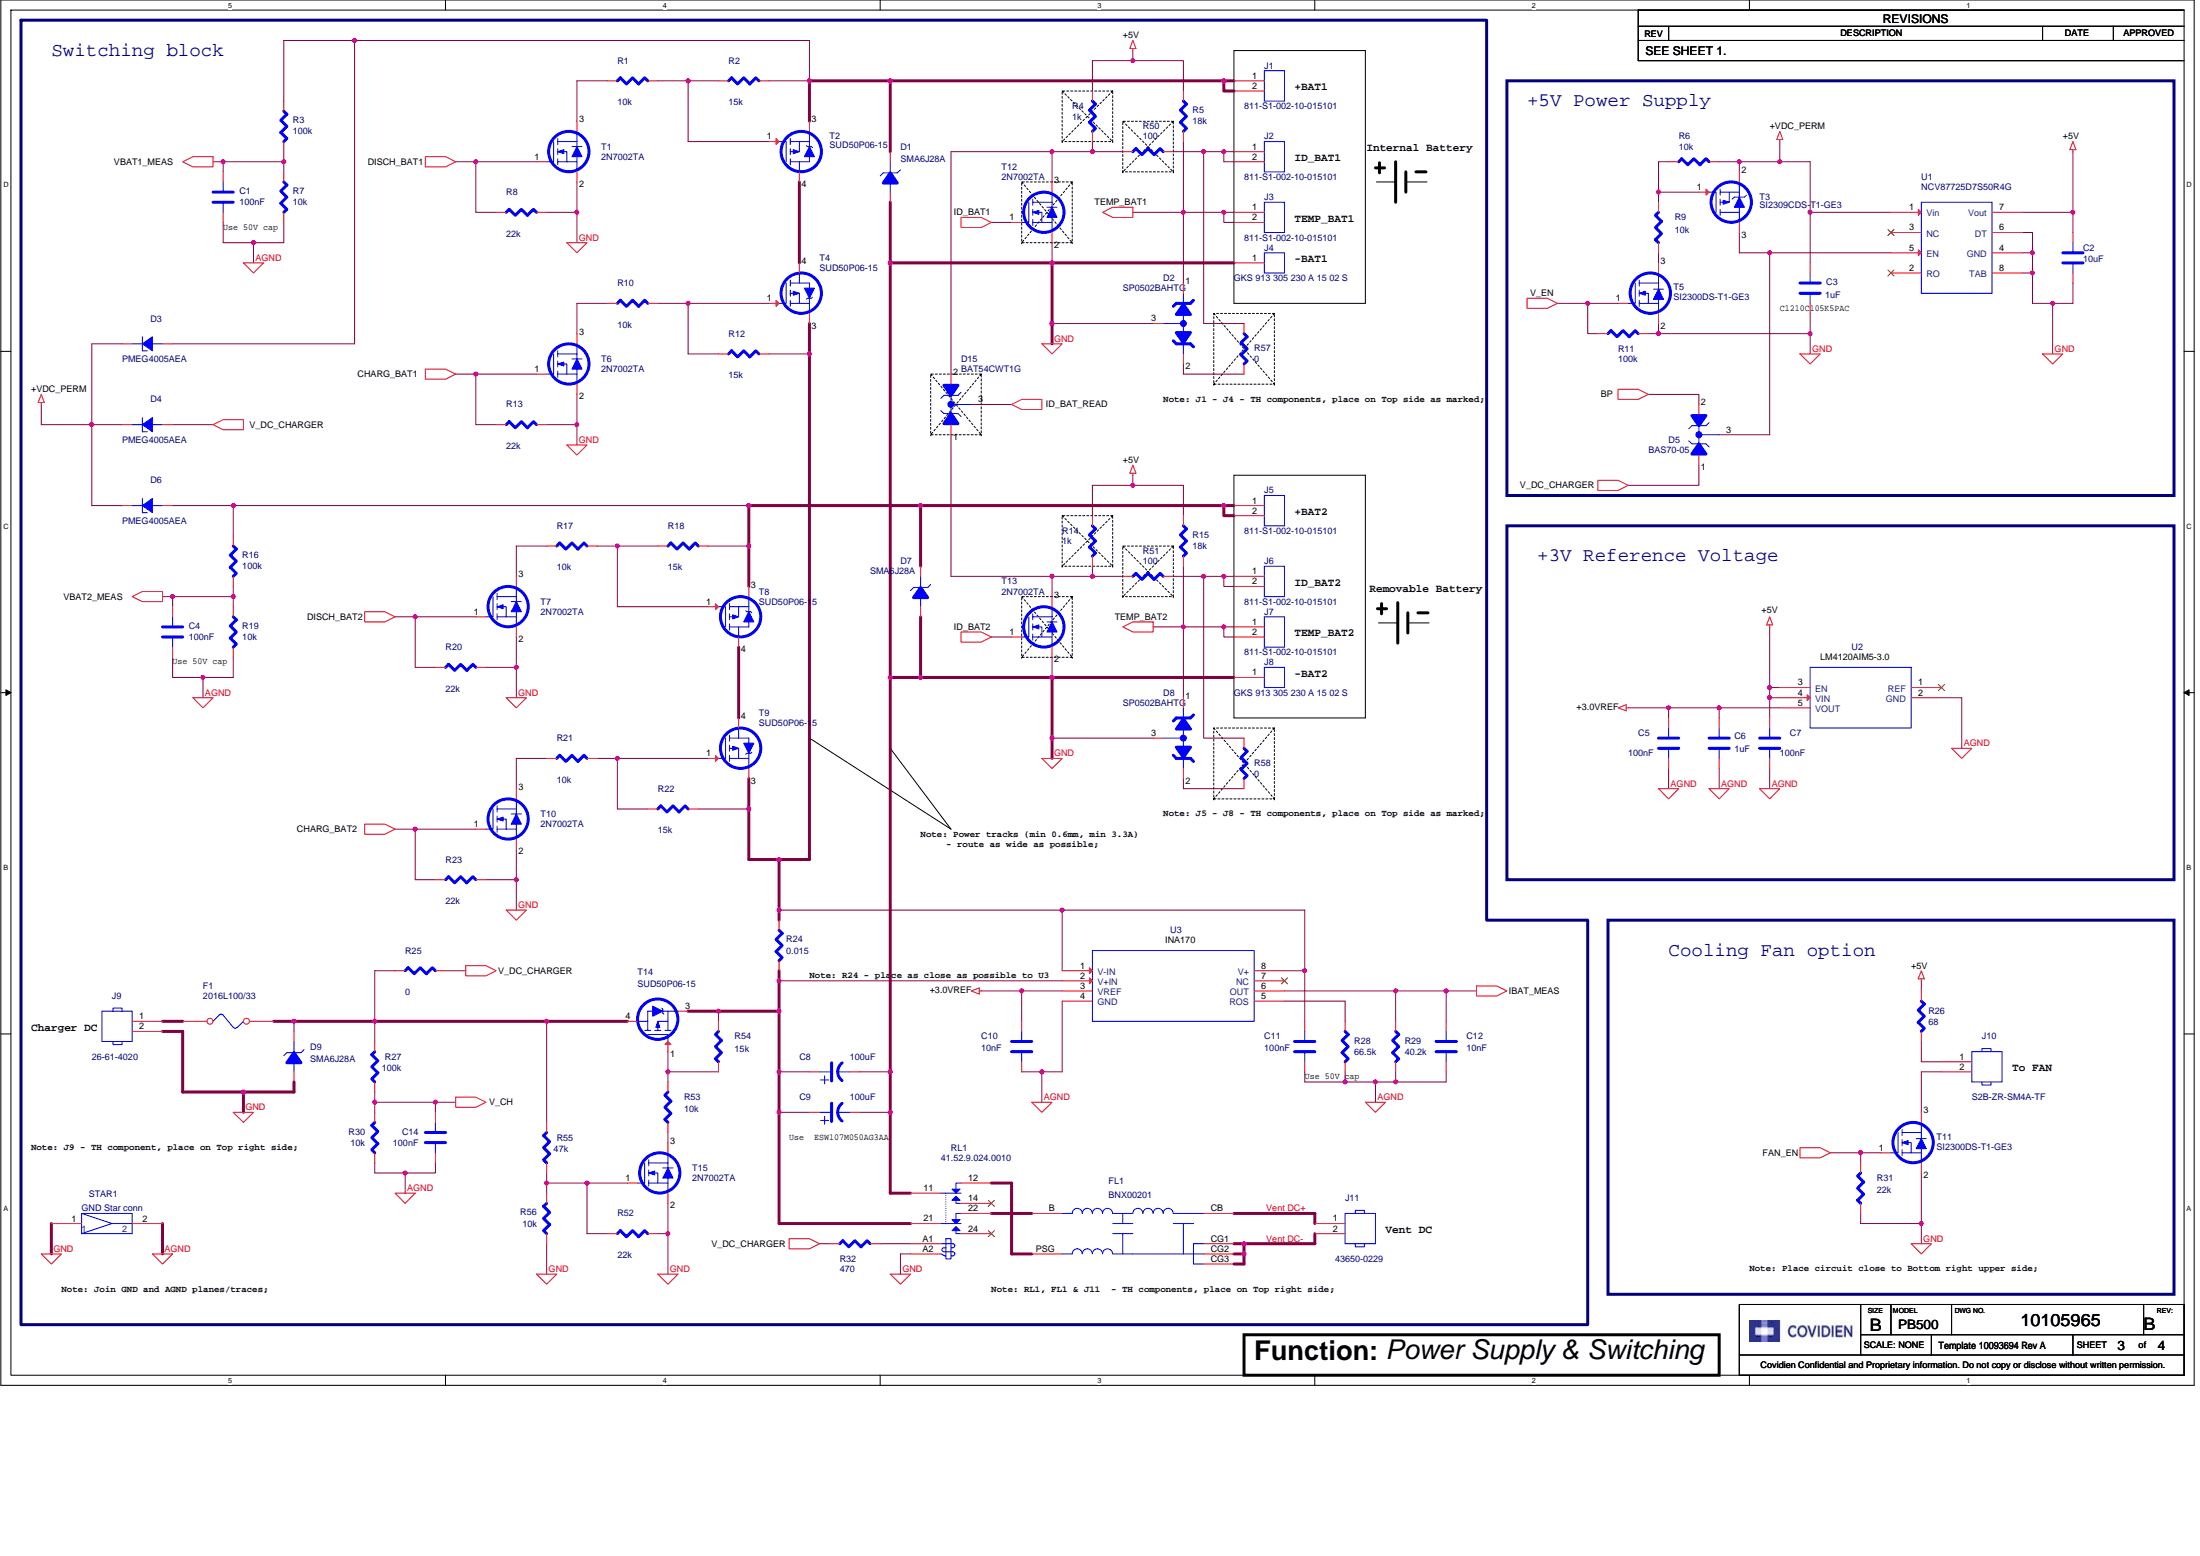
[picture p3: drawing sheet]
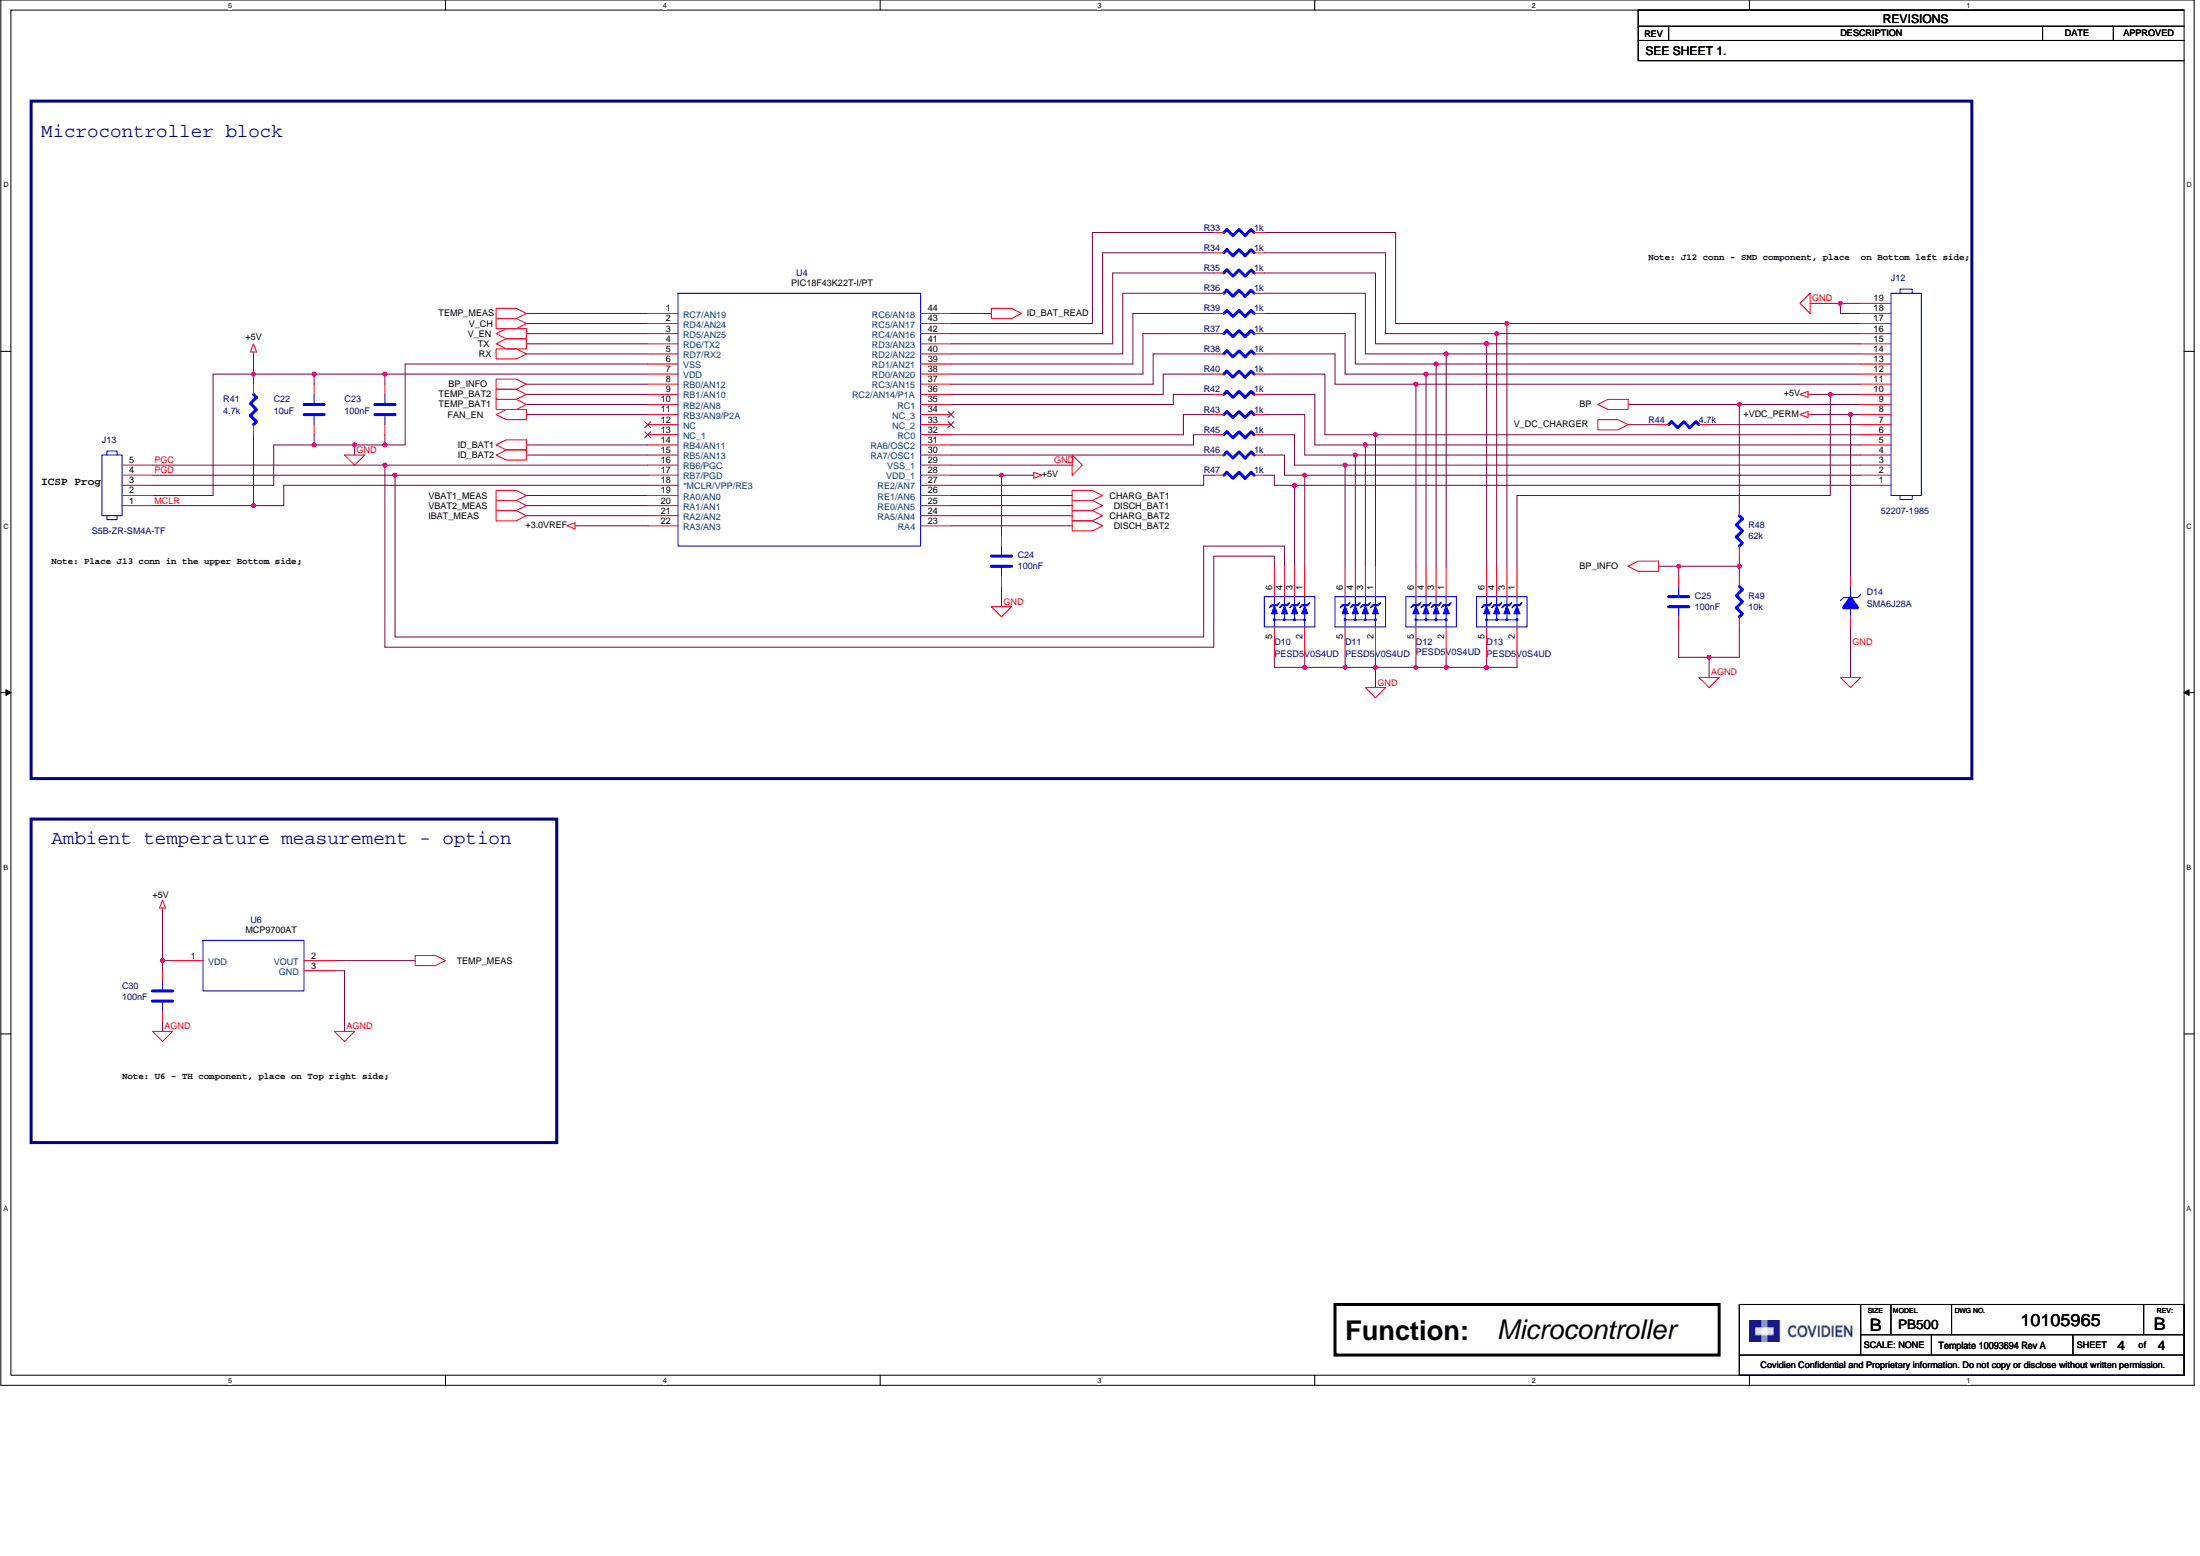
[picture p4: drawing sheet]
# OrCAD Capture schematic 10105965B00.DSN

## Sheets
1 Title Page: rev: B
2 Block Diagram
3 Power Supply & Switching: size Custom
4 Microcontroller: size Custom

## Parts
sheet Microcontroller
C22  10uF  [0603C]
C23  100nF  [0603C]
C24  100nF  [0603C]
C25  100nF  [0603C]
C30  100nF  [0603C]
D10  PESD5V0S4UD  [SOT95P275X110-6N]
D11  PESD5V0S4UD  [SOT95P275X110-6N]
D12  PESD5V0S4UD  [SOT95P275X110-6N]
D13  PESD5V0S4UD  [SOT95P275X110-6N]
D14  SMA6J28A  [DIOM5126X203N]
J12  52207-1985  [CON-52207-1960]
J13  S5B-ZR-SM4A-TF  [CON-S5B-ZR-SM4A-TF]
R33  1k  [0603R]
R34  1k  [0603R]
R35  1k  [0603R]
R36  1k  [0603R]
R37  1k  [0603R]
R38  1k  [0603R]
R39  1k  [0603R]
R40  1k  [0603R]
R41  4.7k  [0603R]
R42  1k  [0603R]
R43  1k  [0603R]
R44  4.7k  [1206R]
R45  1k  [0603R]
R46  1k  [0603R]
R47  1k  [0603R]
R48  62k  [0603R]
R49  10k  [0603R]
U4  PIC18F43K22T-I/PT  [QFP80P1200X1200X120-44N]
U6  MCP9700AT-E/TO  [TO-92]
sheet Power Supply & Switching
C1  100nF  [0603C]
C2  10uF  [0603C]
C3  1uF  [1210C]
C4  100nF  [0603C]
C5  100nF  [0603C]
C6  1uF  [0402C]
C7  100nF  [0603C]
C8  100uF  [CAPPRD350W60D800H1250P]
C9  100uF  [CAPPRD350W60D800H1250P]
C10  10nF  [0603C]
C11  100nF  [0603C]
C12  10nF  [0603C]
C14  100nF  [0603C]
D1  SMA6J28A  [DIOM5126X203N]
D2  SP0502BAHTG  [SOT65P220X110-3N]
D3  PMEG4005AEA  [SOD2512X110N]
D4  PMEG4005AEA  [SOD2512X110N]
D5  BAS70-05  [SOT92P240X120-3N]
D6  PMEG4005AEA  [SOD2512X110N]
D7  SMA6J28A  [DIOM5126X203N]
D8  SP0502BAHTG  [SOT65P220X110-3N]
D9  SMA6J28A  [DIOM5126X203N]
D15  BAT54CWT1G  [SOT65P220X110-3N]
F1  2016L100/33  [FUS4755X155N]
FL1  BNX00201  [BNX00201]
J1  811-S1-002-10-015101  [CON254W80L508T254H600P]
J2  811-S1-002-10-015101  [CON254W80L508T254H600P]
J3  811-S1-002-10-015101  [CON254W80L508T254H600P]
J4  GKS 913 305 230 A 15 02 S  [GKS-913-305-230-A-15-02-S]
J5  811-S1-002-10-015101  [CON254W80L508T254H600P]
J6  811-S1-002-10-015101  [CON254W80L508T254H600P]
J7  811-S1-002-10-015101  [CON254W80L508T254H600P]
J8  GKS 913 305 230 A 15 02 S  [GKS-913-305-230-A-15-02-S]
J9  26-61-4020  [CON2PHDR1000W777L396P]
J10  S2B-ZR-SM4A-TF  [CON-S2B-ZR-SM4A-TF]
J11  43650-0229  [CON-43650-0229]
R1  10k  [0603R]
R2  15k  [0603R]
R3  100k  [0603R]
R4  1k  [0603R]
R5  18k  [0603R]
R6  10k  [0603R]
R7  10k  [0603R]
R8  22k  [0603R]
R9  10k  [0603R]
R10  10k  [0603R]
R11  100k  [0603R]
R12  15k  [0603R]
R13  22k  [0603R]
R14  1k  [0603R]
R15  18k  [0603R]
R16  100k  [0603R]
R17  10k  [0603R]
R18  15k  [0603R]
R19  10k  [0603R]
R20  22k  [0603R]
R21  10k  [0603R]
R22  15k  [0603R]
R23  22k  [0603R]
R24  0.015  [2512R]
R25  0  [1206R]
R26  68  [1206R]
R27  100k  [0603R]
R28  66.5k  [0603R]
R29  40.2k  [0603R]
R30  10k  [0603R]
R31  22k  [0603R]
R32  470  [1206R]
R50  100  [0603C]
R51  100  [0603C]
R52  22k  [0603R]
R53  10k  [0603R]
R54  15k  [0603R]
R55  47k  [0603R]
R56  10k  [0603R]
R57  0  [0603R]
R58  0  [0603R]
RL1  41.52.9.024.0010  [RLY-41-52-9-024-0010]
STAR1  GND Star conn  [STAR]
T1  2N7002TA  [SOT95P237X112-3N]
T2  SUD50P06-15  [TO228P1003X238-3_4N]
T3  SI2309CDS-T1-GE3  [SOT95P237X112-3N]
T4  SUD50P06-15  [TO228P1003X238-3_4N]
T5  SI2300DS-T1-GE3  [SOT95P237X112-3N]
T6  2N7002TA  [SOT95P237X112-3N]
T7  2N7002TA  [SOT95P237X112-3N]
T8  SUD50P06-15  [TO228P1003X238-3_4N]
T9  SUD50P06-15  [TO228P1003X238-3_4N]
T10  2N7002TA  [SOT95P237X112-3N]
T11  SI2300DS-T1-GE3  [SOT95P237X112-3N]
T12  2N7002TA  [SOT95P237X112-3N]
T13  2N7002TA  [SOT95P237X112-3N]
T14  SUD50P06-15  [TO228P1003X238-3_4N]
T15  2N7002TA  [SOT95P237X112-3N]
U1  NCV87725D7S50R4G
U2  LM4120AIM5-3.0  [SOT95P279X142-5N]
U3  INA170EA  [SOP65P490X110-8N]

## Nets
+3.0VREF: C5.2(P2) C6.2(P2) C10.2(P2) U2.5(VOUT) U3.3(VREF) U4.22(RA3/AN3)
+5V: C2.2(P2) C7.2(P2) C22.2(P2) C23.2(P2) C24.2(P2) C30.2(P2) D13.1(P1) J12.10 J13.2 R4.2(P2) R5.2(P2) R14.2(P2) R15.2(P2) R26.2(P2) R41.2(P2) U1.7(Vout) U2.3(EN) U2.4(VIN) U4.7(VDD) U4.28(VDD_1) U6.1(VDD)
AGND: C1.1(P1) C4.1(P1) C5.1(P1) C6.1(P1) C7.1(P1) C10.1(P1) C11.1(P1) C12.1(P1) C14.1(P1) C25.1(P1) C30.1(P1) R7.1(P1) R19.1(P1) R28.1(P1) R29.1(P1) R30.1(P1) R49.1(P1) STAR1.2 U2.2(GND) U3.4(GND) U6.3(GND)
GND: C2.1(P1) C3.1(P1) C8.2(NEG) C9.2(NEG) C22.1(P1) C23.1(P1) C24.1(P1) D1.1(A) D2.3(A) D7.1(A) D8.3(A) D9.1(A) D10.2(CLAMP1) D10.5(CLAMP2) D11.2(CLAMP1) D11.5(CLAMP2) D12.2(CLAMP1) D12.5(CLAMP2) D13.2(CLAMP1) D13.5(CLAMP2) D14.1(A) J4.1 J8.1 J9.2 J12.18 J12.19 J13.3 R8.1(P1) R11.1(P1) R13.1(P1) R20.1(P1) R23.1(P1) R31.2(P2) R52.1(P1) R56.1(P1) RL1.11(COMMON1) RL1.A2(COIL2) STAR1.1 T1.2(SOURCE) T5.2(S) T6.2(SOURCE) T7.2(SOURCE) T10.2(SOURCE) T11.2(S) T12.2(SOURCE) T13.2(SOURCE) T15.2(SOURCE) U1.4(GND) U1.6(DT) U1.8(TAB) U4.6(VSS) U4.29(VSS_1)
VBAT1_MEAS: C1.2(P2) R3.1(P1) R7.2(P2) U4.19(RA0/AN0)
VBAT2_MEAS: C4.2(P2) R16.1(P1) R19.2(P2) U4.20(RA1/AN1)
+VDC_PERM: C3.2(P2) D3.2(CATHODE) D4.2(CATHODE) D6.2(CATHODE) D14.2(C) J12.8 R6.1(P1) T3.2(S) U1.1(Vin)
BP: D5.2(A2) J12.9 R48.2(P2)
BP_INFO: C25.2(P2) R48.1(P1) R49.2(P2) U4.8(RB0/AN12)
CHARG_BAT1: R13.2(P2) T6.1(GATE) U4.26(RE1/AN6)
CHARG_BAT2: R23.2(P2) T10.1(GATE) U4.24(RA5/AN4)
DISCH_BAT1: R8.2(P2) T1.1(GATE) U4.25(RE0/AN5)
DISCH_BAT2: R20.2(P2) T7.1(GATE) U4.23(RA4)
FAN_EN: R31.1(P1) T11.1(G) U4.11(RB3/AN9/P2A)
IBAT_MEAS: C12.2(P2) R29.2(P2) U3.6(OUT) U4.21(RA2/AN2)
ID_BAT1: T12.1(GATE) U4.14(RB4/AN11)
ID_BAT2: T13.1(GATE) U4.15(RB5/AN13)
ID_BAT_READ: D15.3(C) U4.44(RC6/AN18)
MCLR: J13.1 R41.1(P1) U4.18(*MCLR/VPP/RE3)
PGC: D10.6(P4) J13.5 U4.16(RB6/PGC)
PGD: D10.4(P3) J13.4 U4.17(RB7/PGD)
RX: U4.5(RD7/RX2)
TEMP_BAT1: D2.1(C1) J3.1 J3.2 R5.1(P1) U4.10(RB2/AN8)
TEMP_BAT2: D8.1(C1) J7.1 J7.2 R15.1(P1) U4.9(RB1/AN10)
TEMP_MEAS: U4.1(RC7/AN19) U6.2(VOUT)
TX: U4.4(RD6/TX2)
V_CH: C14.2(P2) R27.1(P1) R30.2(P2) U4.2(RD4/AN24)
V_DC_CHARGER: D4.1(ANODE) D5.1(A1) R25.1(P1) R32.2(P2) R44.2(P2)
V_EN: R11.2(P2) T5.1(G) U4.3(RD5/AN25)
Vent DC+: FL1.CB J11.1
Vent DC-: FL1.CG1 FL1.CG2 FL1.CG3 J11.2
N16098669: D9.2(C) F1.2 R25.2(P2) R27.2(P2) R55.2(P2) T14.4(D2)
N16099163: R1.2(P2) T1.3(DRAIN)
N16099172: R1.1(P1) R2.2(P2) T2.1(G)
N16099189: D1.2(C) D3.1(ANODE) J1.1 J1.2 R2.1(P1) R3.2(P2) T2.3(S)
N16099430: R10.2(P2) T6.3(DRAIN)
N16099438: R10.1(P1) R12.2(P2) T4.1(G)
N16099574: T2.4(D2) T4.4(D2)
N16102944: R17.2(P2) T7.3(DRAIN)
N16102952: R17.1(P1) R18.2(P2) T8.1(G)
N16102968: D6.1(ANODE) D7.2(C) J5.1 J5.2 R16.2(P2) R18.1(P1) T8.3(S)
N16103028: R21.2(P2) T10.3(DRAIN)
N16103036: R21.1(P1) R22.2(P2) T9.1(G)
N16103052: T8.4(D2) T9.4(D2)
N16104931: C11.2(P2) R12.1(P1) R22.1(P1) R24.2(P2) T4.3(S) T9.3(S) U3.1(V-IN) U3.8(V+)
N16104935: C8.1(POS) C9.1(POS) R24.1(P1) R54.1(P1) RL1.21(COMMON2) T14.3(S) U3.2(V+IN)
N16108884: J2.1 J2.2 R50.1(P1) R57.2(P2)
N16114574: R33.2(P2) U4.43(RC5/AN17)
N16114708: R34.2(P2) U4.42(RC4/AN16)
N16114712: R35.2(P2) U4.41(RD3/AN23)
N16114784: R36.2(P2) U4.40(RD2/AN22)
N16114788: R39.2(P2) U4.39(RD1/AN21)
N16114860: R37.2(P2) U4.38(RD0/AN20)
N16114864: R38.2(P2) U4.37(RC3/AN15)
N16120987: D15.2(A2) R4.1(P1) R50.2(P2) T12.3(DRAIN)
N16121186: D15.1(A1) R14.1(P1) R51.2(P2) T13.3(DRAIN)
N16123242: R40.2(P2) U4.36(RC2/AN14/P1A)
N16123728: R42.2(P2) U4.35(RC1)
N16123740: R43.2(P2) U4.32(RC0)
N16123752: R45.2(P2) U4.31(RA6/OSC2)
N16124630: D13.3(P2) J12.17 R33.1(P1)
N16124642: D13.4(P3) J12.16 R34.1(P1)
N16124654: D13.6(P4) J12.15 R35.1(P1)
N16124670: D12.1(P1) J12.14 R36.1(P1)
N16124678: D12.3(P2) J12.13 R39.1(P1)
N16124694: D12.4(P3) J12.12 R37.1(P1)
N16124795: D12.6(P4) J12.11 R38.1(P1)
N16125012: D11.1(P1) J12.6 R40.1(P1)
N16125020: D11.3(P2) J12.5 R42.1(P1)
N16125036: D11.4(P3) J12.4 R43.1(P1)
N16125044: D11.6(P4) J12.3 R45.1(P1)
N16125060: D10.1(P1) J12.2 R46.1(P1)
N16125068: D10.3(P2) J12.1 R47.1(P1)
N16128468: R28.2(P2) U3.5(ROS)
N16136951: D5.3(C) T3.3(D) U1.5(EN)
N16140479: J10.2 T11.3(D)
N16140749: J10.1 R26.1(P1)
N16147060: D2.2(C2) R57.1(P1)
N16148240: D8.2(C2) R58.1(P1)
N16163380: R47.2(P2) U4.27(RE2/AN7)
N16171508: J12.7 R44.1(P1)
N16173153: R46.2(P2) U4.30(RA7/OSC1)
N16188495: R6.2(P2) R9.1(P1) T3.1(G)
N16188649: R9.2(P2) T5.3(D)
N16216077: J6.1 J6.2 R51.1(P1) R58.2(P2)
N16275854: FL1.B RL1.22(NC2)
N16275858: FL1.PSG RL1.12(NC1)
N16285730: R32.1(P1) RL1.A1(COIL1)
N16293601: F1.1 J9.1
N16382223: R52.2(P2) R55.1(P1) R56.2(P2) T15.1(GATE)
N16383725: R53.1(P1) R54.2(P2) T14.1(G)
N16384319: R53.2(P2) T15.3(DRAIN)

Not connected (* = marked no-connect by the designer): RL1 14(NO1)* 24(NO2)*; U1 2(RO)* 3(NC)*; U2 1(REF)*; U3 7(NC)*; U4 12(NC)* 13(NC_1)* 33(NC_2)* 34(NC_3)*

## Notes on the sheets
sheet 1
- NOTES: UNLESS OTHERWISE SPECIFIED.
- 1.  Components marked with a dashed and crossed box will not
  be installed during assembly.
- R?
- 2.  Please refer to the 10106052 - Powerpack board (dual battery) Bill of Material (BOM) which provides all
  necessary component information for the final assembly.
- Revision Changes
- 3.  Bypass capacitors shall be distributed evenly amongst power
  pins of the IC power and GND pin.
- REV
- DESCRIPTION
- 4.  Always observe layout guidelines and documentation from the component
  manufacturers, beside the indications and comments marked on schematics.
- X01
- Initial release
- 5.  J1 to J8 conn - Through hole components, place on Top side of the PCB
- X02
- D16 added, U1 part number updated to TPS7A1650Q1, C13,C16,C18,C20 to be mounted by default on PCBA.
- Removed D16, replaced with T14, T15, R52 to R56. Capacitors C13, C15, C16, C17, C18, C19, C20, C21 removed.
- 6.  RL1, FL1, J9 & J11 conn - Through hole components, place on Top right side of the PCB
- X03
- R5, R15 value changed to 18k. R41 value changed to 4.7k.  R48 value changed to 62k. U1 changed to NCV87725D7S50R4G.
- 7. J12 conn - SMD component, place on Bottom left side of the PCB
- Removed RS-232 interface (U5, C26, C27, C28, C29, C31, J14). Deleted TP1 to TP10.
- R57, R58 added. R4, R14, R50, R51, R57, R58, D15, T12, T13 marked as not installed.
- 8. Power tracks - marked with thick line on schematic, should be able to withstand minimum 3.3A continuous current  route as wide as possible, minimum of 0.6mm.
- 9. Components names to be marked in silkscreen and also PCB board name, number and revision.
- A
- Production release.
  Changed R26 to 68 Ohm & R32 to 2.2k.
- B
- Changed R32 to 470 Ohm.
- TABLE OF CONTENTS
- SHEET
- DESCRIPTION
- 1
- Title Page
- 2
- Block Diagram
- Project:
- Powerpack2 (dual battery)
- 3
- Power supply & Switching
- 4
- Microcontroller
- SEE AGILE
- SEE AGILE
sheet 2
- POWERPACK2 PCBA
- Vent DC+
- PB500 SERIES VENT
- Vent DC-
- +BAT1
- ID_BAT1
- BATT #1 (INTERNAL)
- TEMP_BAT1
- AC/DC Converter
- AC Mains Input
- Charger DC
- V_DC_CHARGER
- CHARGE / DISCHARGE
- -BAT1
- Switching circuitry
- Li-Ion Charger
- +BAT2
- ID_BAT2
- BATT #2 (REMOVABLE)
- TEMP_BAT2
- -BAT2
- +5V
- TEMP MEAS
- DISPLAY / KEYBOARD
- +5V
- MICROCONTROLLER
- +VDC_PERM
- V_EN
- 5V POWER SUPPLY
- ICSP PROG
- +3.0VREF
- IBAT_MEAS
- COOLING FAN
- FAN OPTION
- +VDC_PERM
- CURRENT MEASUREMENT
- +5V
- 3V REFERENCE
- +3.0VREF
- +5V
- Function:
- Block Diagram
sheet 3
- Switching block
- +BAT1
- +5V Power Supply
- Internal Battery
- ID_BAT1
- TEMP_BAT1
- Use 50V cap
- -BAT1
- C1210C105K5PAC
- Note: J1 - J4 - TH components, place on Top side as marked;
- +BAT2
- +3V Reference Voltage
- ID_BAT2
- Removable Battery
- TEMP_BAT2
- Use 50V cap
- -BAT2
- Note: J5 - J8 - TH components, place on Top side as marked;
- Note: Power tracks (min 0.6mm, min 3.3A)
- - route as wide as possible;
- Cooling Fan option
- Note: R24 - place as close as possible to U3
- Charger DC
- To FAN
- Use 50V cap
- Use  ESW107M050AG3AA
- Note: J9 - TH component, place on Top right side;
- Vent DC
- Note: Place circuit close to Bottom right upper side;
- Note: Join GND and AGND planes/traces;
- Note: RL1, FL1 & J11  - TH components, place on Top right side;
- Function:
- Power Supply & Switching
sheet 4
- Microcontroller block
- Note: J12 conn - SMD component, place  on Bottom left side;
- ICSP Prog
- Note: Place J13 conn in the upper Bottom side;
- Ambient temperature measurement - option
- Note: U6 - TH component, place on Top right side;
- Function:
- Microcontroller
